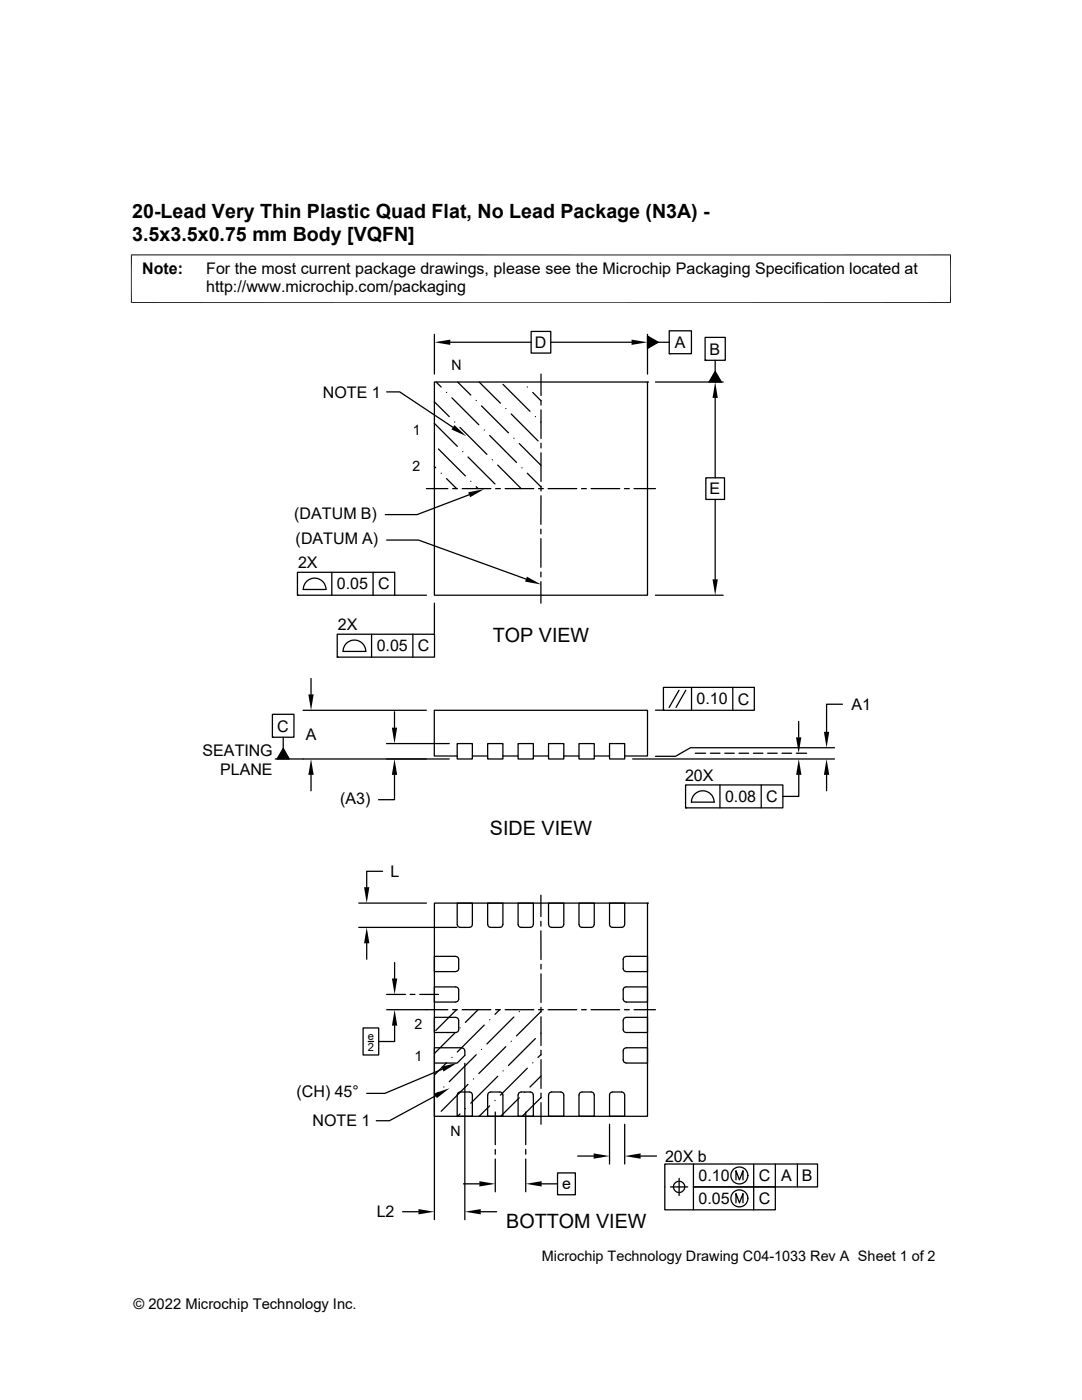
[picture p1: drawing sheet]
<svg xmlns="http://www.w3.org/2000/svg" width="216mm" height="279mm" viewBox="0 0 216 279" stroke-linecap="round" stroke-linejoin="round" font-family="sans-serif">
<g fill="none" stroke="#000" stroke-width=".25">
<path d="M77.2 78.2h2.6l10.6 7.1M86.7 66.7v8M86.7 76.2h42.5v42.6h-42.5zM87 76.2l1 1M89.1 78.3h.1M89.9 68.3h16.1M90.2 79.4l5.3 5.4M91.3 76.2l2.6 2.6M95 79.9h.1M95.6 76.2l4.2 4.3M100.4 76.7l5.3 5.4M105.2 77.2h.1"/>
<path d="M106 66.1h3.9v4.4h-3.9zM106.3 78.3l1.6 1.7M107.9 74.7v4.2M107.9 79.9v.9M109.9 68.3h16.1M129.2 67.1l2.1 1.2-2.1 1.2zM129.2 66.7v8M129.2 76.2h.1M130.8 76.2h13.5M131.3 68.3h2.2M133.5 66h4.5v4.6h-4.5zM133.5 70.6h.1"/>
<path d="M140.7 67.3h4v4.6h-4zM140.7 71.9h.1M142.7 74.1l1.2 2.1h-2.4zM142.7 71.9v2.2M142.7 79.4v16M85.1 97.5h4.3M86.7 84.5l4.5 4.6M86.7 80.2l2.9 2.9M86.7 93.1l.3 .3M86.7 97.4l.1 .1M87.5 89.6l5.4 5.4M88 94.4h.1"/>
<path d="M89.1 95.5l2 2M90.3 97.5h1M90.7 84.2h.1M91.8 85.3l5.4 5.4M92.2 97.5h5.7M92.3 90.1h.1M93.4 91.2l5.4 5.4M93.6 98.7l-10.4 4h-6.3M93.9 96.1h.1M95 97.1l.4 .4M96.1 81l5.4 5.4M96.6 85.8h.1"/>
<path d="M97.7 86.9l5.4 5.4M98.2 91.8h.1M98.9 97.5h.9M99.3 92.8l4.7 4.7M100.8 97.5h5.7M100.9 81.5h.1M102 82.6l5.4 5.4M102.5 87.5h.1M103.6 88.5l4.3 4.4M104.1 93.4h.1M105.2 94.4l2.7 2.8M106.8 83.1h.1"/>
<path d="M107.5 97.5h.9M107.9 84.2v.1M107.9 81.8v5.7M107.9 88.5v.9M107.9 90.4v5.7M107.9 97v1M107.9 98.9v5.7M109.4 97.5h5.7M116 97.5h1M117.9 97.5h5.8M124.6 97.5h1M126.5 97.5h4.3"/>
<path d="M140.8 95.4h3.8v4.3h-3.8zM142.7 99.7v15.9M59.4 114.2h19.4v4.6h-19.4zM59.4 118.8h.1M61.3 115.9a2.27 2.27 0 0 1 2.4-.3 2.27 2.27 0 0 1 1.3 2h-4.5l.2-.9zM66.2 114.2v4.6M74.4 114.2v4.6M77.2 107.8h6.3l21.5 7.8M78.7 118.8h6.4M107.9 105.6v1M107.9 107.5v5.7M107.9 114.2v.9"/>
<path d="M107.9 116.1v4.3M130.8 118.8h13.5M62.1 135.4v3.2M67.3 126.6h19.4v4.5h-19.4zM67.3 131.1h.1M69.2 128.3a2.27 2.27 0 0 1 2.5-.3 2.27 2.27 0 0 1 1.3 2h-4.5l.2-.9zM74.1 126.6v4.5M82.4 126.6v4.5M86.7 120.4v6.2M132.4 137.2h18.1v4.6h-18.1zM135.5 137.8l-2 3.4M136.8 137.8l-1.9 3.4"/>
<path d="M138 137.2v4.6M146.2 137.2v4.6M54.4 142.6h4.3v4.5h-4.3zM54.4 147.1h.1M54.9 151.5h34.7M56.5 147.1v2.3M56.5 149.4l1.2 2.1h-2.4zM60.5 141.8h24.6M62.1 154.6v3.2M77.1 148.4h12.5M78.7 154.6v5h-3.2M78.7 142v3.2"/>
<path d="M91.2 148.4h3.1v3.1h-3.1zM91.2 150.9h-4.5v-9.1h42.5v9.1h-4.5M94.3 150.9h3M97.3 148.4h3.1v3.1h-3.1zM100.4 150.9h3M103.4 148.4h3v3.1h-3zM106.4 150.9h3.1M109.5 148.4h3v3.1h-3zM112.5 150.9h3M115.5 148.4h3.1v3.1h-3.1zM118.6 150.9h3M121.6 148.4h3.1v3.1h-3.1z"/>
<path d="M126.2 151.5h40.3M130.8 141.7h1.6M132.4 141.8h.1M136.8 156.7h19.4v4.5h-19.4zM138.7 150.3h2.1M141.8 150.3h1.9M143.7 156.7v4.5M144.6 150.3h1.9M147.5 150.3h1.9M150.3 150.3h1.9M151.9 156.7v4.5M153.2 150.3h1.9"/>
<path d="M156 150.3h1.9M158.9 150.3h2.1M159.4 144v3.2M159.4 154.6v4.3h-3.2M164.9 154.6v3.2M166.5 149.2h-28.7l-3 1.7h-4M168.1 140.5h-3.2v5.5M76.3 173.9h-3.1v3.2M107.9 178.6v4.3M136.8 161.2h.1M137.9 160.1h4.6M138 160.1a2.26 2.26 0 0 1 2.2-2.3 2.26 2.26 0 0 1 2.3 2.3"/>
<path d="M71.6 185.1h19.6M71.6 180.2h13.5M73.2 188.3v3.1M77.2 198.5h3.7M78.7 192.1v3.2M81.9 198.5h.9M83.8 198.5h3.7M86.7 180.2h42.5v42.6h-42.5zM86.7 190.9l4.5 .1 .3 .5-.1 2.1-.5 .3h-4.2zM90.9 200l.5-.2 .1-.3v-2l-.1-.4-.5-.1h-4.2v3h4.2M91.2 180.2h3.1v4.3l-.3 .5-2.2 .1-.5-.3zM100.4 184.5v-4.3h-3.1v4.3l.2 .4 .4 .2h2l.3-.2 .1-.4"/>
<path d="M103.4 184.5v-4.3h3v4.3l-.2 .4-.4 .2h-2l-.2-.2-.2-.4M107.9 185.8v5.7M107.9 183.9v.9M107.9 192.4v1M107.9 194.4v5.7M109.5 184.5v-4.3h3v4.3l-.2 .4-.4 .2h-2l-.3-.2-.1-.4M115.5 180.2h3.1v4.3l-.3 .5-2.2 .1-.5-.3zM124.5 191.1l.4-.2h4.3v3l-4.5-.1-.3-.5v-1.8zM124.7 184.5v-4.3h-3.1v4.3l.2 .4 .4 .2h2l.3-.2 .1-.4M124.9 200l-.4-.2-.1-.3v-2l.1-.4 .4-.1h4.3v3h-4.3M129.2 180.2h.1M72.5 205.1h3.1v5.4h-3.1z"/>
<path d="M73.5 207.9h1M77.2 201.5h12.2M78.7 204.7v3.2h-3.1M86.7 209.1h5.4l.5 .2 .1 .3 .1 1-1.6 1.6h-4.5zM86.7 203l4.5 .1 .3 .5-.1 2.2-.5 .3h-4.2zM86.7 212.2v31.2M86.9 218.7l-9.2 5h-2.6M87.5 218l-.8 .8M88.3 213.4l-11.5 4.8h-3.6M88.6 216.9h.1M89.1 212.1l-2.4 2.4M90.2 211h.1"/>
<path d="M90.3 201.5h1M90.7 206.2l-4 4M91.1 201.5l-4.1 4.2M91.4 218.1l.4-.2h1.9l.5 .3 .1 4.6h-3.1v-4.3zM91.8 205.1h.1M92.2 201.5h5.7M92.8 212.2v31.2M93.4 216.4l-5.4 5.4M94.5 215.3h.1M95 210.5l-5.4 5.4M95.4 201.5l-2.5 2.5M96.1 209.4h.1"/>
<path d="M96.6 204.6l-5.4 5.4M97.7 203.5h.1M98.8 219.6h.1M98.9 201.5h.9M99.3 214.8l-5.4 5.4M99.7 201.5l-.9 .9M100.3 218.5l-.1-.4-.3-.1-2-.1-.4 .2-.2 .4v4.3h3.1v-4.3M100.4 213.7h.1M100.8 201.5h5.7M100.9 208.9l-5.4 5.3M102 207.8h.1M102.5 203l-5.3 5.3"/>
<path d="M103.4 218.5l.2-.4 .2-.1 2-.1 .4 .2 .2 .4v4.3h-3v-4.3M103.6 219.1l-3.7 3.7M103.6 201.9h.1M104.7 218h.1M105.2 213.2l-5.4 5.4M106.3 212.1h.1M106.8 207.3l-5.3 5.3M107.5 201.5h.9M107.9 206.2h.1M107.9 201v1M107.9 202.9v5.7M107.9 209.6v.9"/>
<path d="M107.9 211.5v5.7M107.9 218.2v.9M108 219.1l-3.8 3.7M108 210.5l-.6 .5M108 214.8l-2.3 2.1M108 201.9l-4.9 4.8M109.4 201.5h5.7M109.5 218.5l.1-.4 .3-.1 2-.1 .4 .2 .2 .4v4.3h-3v-4.3M115.7 218.1l.4-.2h1.9l.5 .3 .1 4.6h-3.1v-4.3zM116 201.5h1M117.9 201.5h5.8M124.5 203.2l.4-.1 4.3-.1v3.1l-4.5-.1-.3-.5v-1.9z"/>
<path d="M124.6 201.5h1M124.6 218.5l-.1-.4-.3-.1-2-.1-.4 .2-.2 .4v4.3h3.1v-4.3M124.9 212.1l-.4-.1-.1-.3v-2l.1-.4 .4-.2h4.3v3.1h-4.3M126.5 201.5h4.3M91.8 222.3l-.5 .5M92.5 236.3h3.2M92.9 221.2h.1M97.7 220.7l-2.1 2.1M98.8 221.9v6.6M98.8 229.4v1M98.8 231.3v6.5M104.9 221.9v6.6"/>
<path d="M104.9 229.4v1M104.9 231.3v6.5M107.9 220.1v4.3M108.1 236.3h3.2M111.3 234.1h3.5v4.3h-3.5zM115.3 230.7h3.1M121.6 224.4v7.9M124.7 224.4v7.9M127.8 230.7h3.2M133.8 236.9h3.4M135.5 235.2v3.4M138.4 232.3v4.6h16.3v4.5h-22v-9.1h30.4v4.6h-24.7v4.5"/>
<path d="M146.9 235.5v-1.9l.7 1.9 .7-1.9v1.9M150.4 232.3v9.1M154.7 232.3v4.6M159.1 232.3v4.6M80.3 241.8h3.2M95.9 241.8h3.2M146.9 240.1v-1.9l.7 1.9 .7-1.9v1.9"/>
<circle cx="135.5" cy="236.9" r="1.13"/>
<circle cx="147.5" cy="239.2" r="1.69"/>
<circle cx="147.5" cy="234.6" r="1.69"/>
</g>
<g fill="#000">
<path d="M86.7 68.3l3.2-.5v1zM126 67.8l3.2 .5-3.2 .5zM129.2 67.1l2.1 1.2-2.1 1.2zM142.7 76.2l.5 3.2h-1zM142.7 74.1l1.2 2.1h-2.4zM90.7 84.8l2.3 2.2-2.9-1.3zM93.4 98.3l3.2-.7-2.8 1.6zM105.1 115.1l2.8 1.5-3.1-.5zM142.2 115.6h1l-.5 3.2zM61.5 138.6h1.1l-.5 3.2zM56.5 149.4l1.2 2.1h-2.4zM62.1 151.5l.5 3.1h-1.1z"/>
<path d="M78.2 145.2h1l-.5 3.2zM78.7 151.5l.5 3.1h-1zM158.8 147.2h1.1l-.5 3.1zM159.4 151.5l.5 3.1h-1zM164.9 151.5l.6 3.1h-1.1zM164.4 146h1.1l-.6 3.2zM72.6 177.1h1.1l-.5 3.1zM73.2 185.1l.5 3.2h-1.1zM78.2 195.3h1.1l-.6 3.2zM78.7 201.5l.6 3.2h-1.1zM86.7 218.2l3-1-2.5 2zM88.1 212.9l3.1-.8-2.7 1.7z"/>
<path d="M95.7 235.7l3.1 .6-3.1 .5zM104.9 236.3l3.2-.6v1.1zM118.4 230.2l3.2 .5-3.2 .5zM124.7 230.7l3.1-.5v1zM83.5 241.3l3.2 .5-3.2 .6zM92.8 241.8l3.1-.5v1.1z"/>
</g>
<path d="M26.1 50.9h163.7M26.2 50.8v9.7M189.7 50.8v9.7M26.1 60.4h163.7" fill="none" stroke="#000" stroke-width=".2"/>
<g font-size="3.9">
<text x="26.4" y="43.5">20-Lead Very Thin Plastic Quad Flat, No Lead Package (N3A) -</text>
<text x="26.4" y="48">3.5x3.5x0.75 mm Body [VQFN]</text>
<text x="98.3" y="128.1">TOP VIEW</text>
<text x="97.8" y="166.6">SIDE VIEW</text>
<text x="101" y="245.2">BOTTOM VIEW</text>
</g>
<g font-size="3.2">
<text x="28.4" y="54.6">Note:</text>
<text x="41.1" y="58.3">http://www.microchip.com/packaging</text>
<text x="41.1" y="54.6">For the most current package drawings, please see the Microchip Packaging Specification located at</text>
<text x="106.7" y="69.4">D</text>
<text x="134.7" y="69.4">A</text>
<text x="141.6" y="70.8">B</text>
<text x="64.4" y="79.3">NOTE 1</text>
<text x="141.6" y="98.7">E</text>
<text x="58.7" y="103.5">(DATUM B)</text>
<text x="59" y="108.6">(DATUM A)</text>
<text x="59.5" y="113.4">2X</text>
<text x="67.2" y="117.6">0.05</text>
<text x="75.4" y="117.6">C</text>
<text x="67.4" y="125.8">2X</text>
<text x="75.2" y="130">0.05</text>
<text x="83.4" y="130">C</text>
<text x="139" y="140.6">0.10</text>
<text x="147.2" y="140.6">C</text>
<text x="169.9" y="141.7">A1</text>
<text x="55.3" y="146">C</text>
<text x="61" y="147.8">A</text>
<text x="40.4" y="150.8">SEATING</text>
<text x="43.9" y="154.6">PLANE</text>
<text x="136.7" y="155.9">20X</text>
<text x="67.9" y="160.4">(A3)</text>
<text x="144.7" y="160.1">0.08</text>
<text x="152.9" y="160.1">C</text>
<text x="77.9" y="175">L</text>
<text x="59.2" y="219">(CH) 45°</text>
<text x="62.4" y="224.8">NOTE 1</text>
<text x="132.7" y="231.8">20X b</text>
<text x="112.1" y="237.4">e</text>
<text x="139.4" y="235.7">0.10</text>
<text x="151.4" y="235.7">C</text>
<text x="155.9" y="235.7">A</text>
<text x="160" y="235.7">B</text>
<text x="75.2" y="243">L2</text>
<text x="139.4" y="240.3">0.05</text>
<text x="151.4" y="240.3">C</text>
</g>
<g font-size="2.9">
<text x="108.1" y="251.7">Microchip Technology Drawing C04-1033 Rev A Sheet 1 of 2</text>
<text x="26.6" y="261.3">© 2022 Microchip Technology Inc.</text>
</g>
<g font-size="2.8">
<text x="90.1" y="73.9" transform="rotate(-1 90.1 73.9)">N</text>
<text x="82.4" y="86.9" transform="rotate(-1 82.4 86.9)">1</text>
<text x="82.3" y="94" transform="rotate(-1 82.3 94)">2</text>
<text x="82.7" y="205.4">2</text>
<text x="82.7" y="211.8">1</text>
<text x="89.9" y="226.8">N</text>
</g>
<g font-size="2.2">
<text x="73.4" y="207.6">e</text>
<text x="73.4" y="209.7">2</text>
</g>
</svg>
